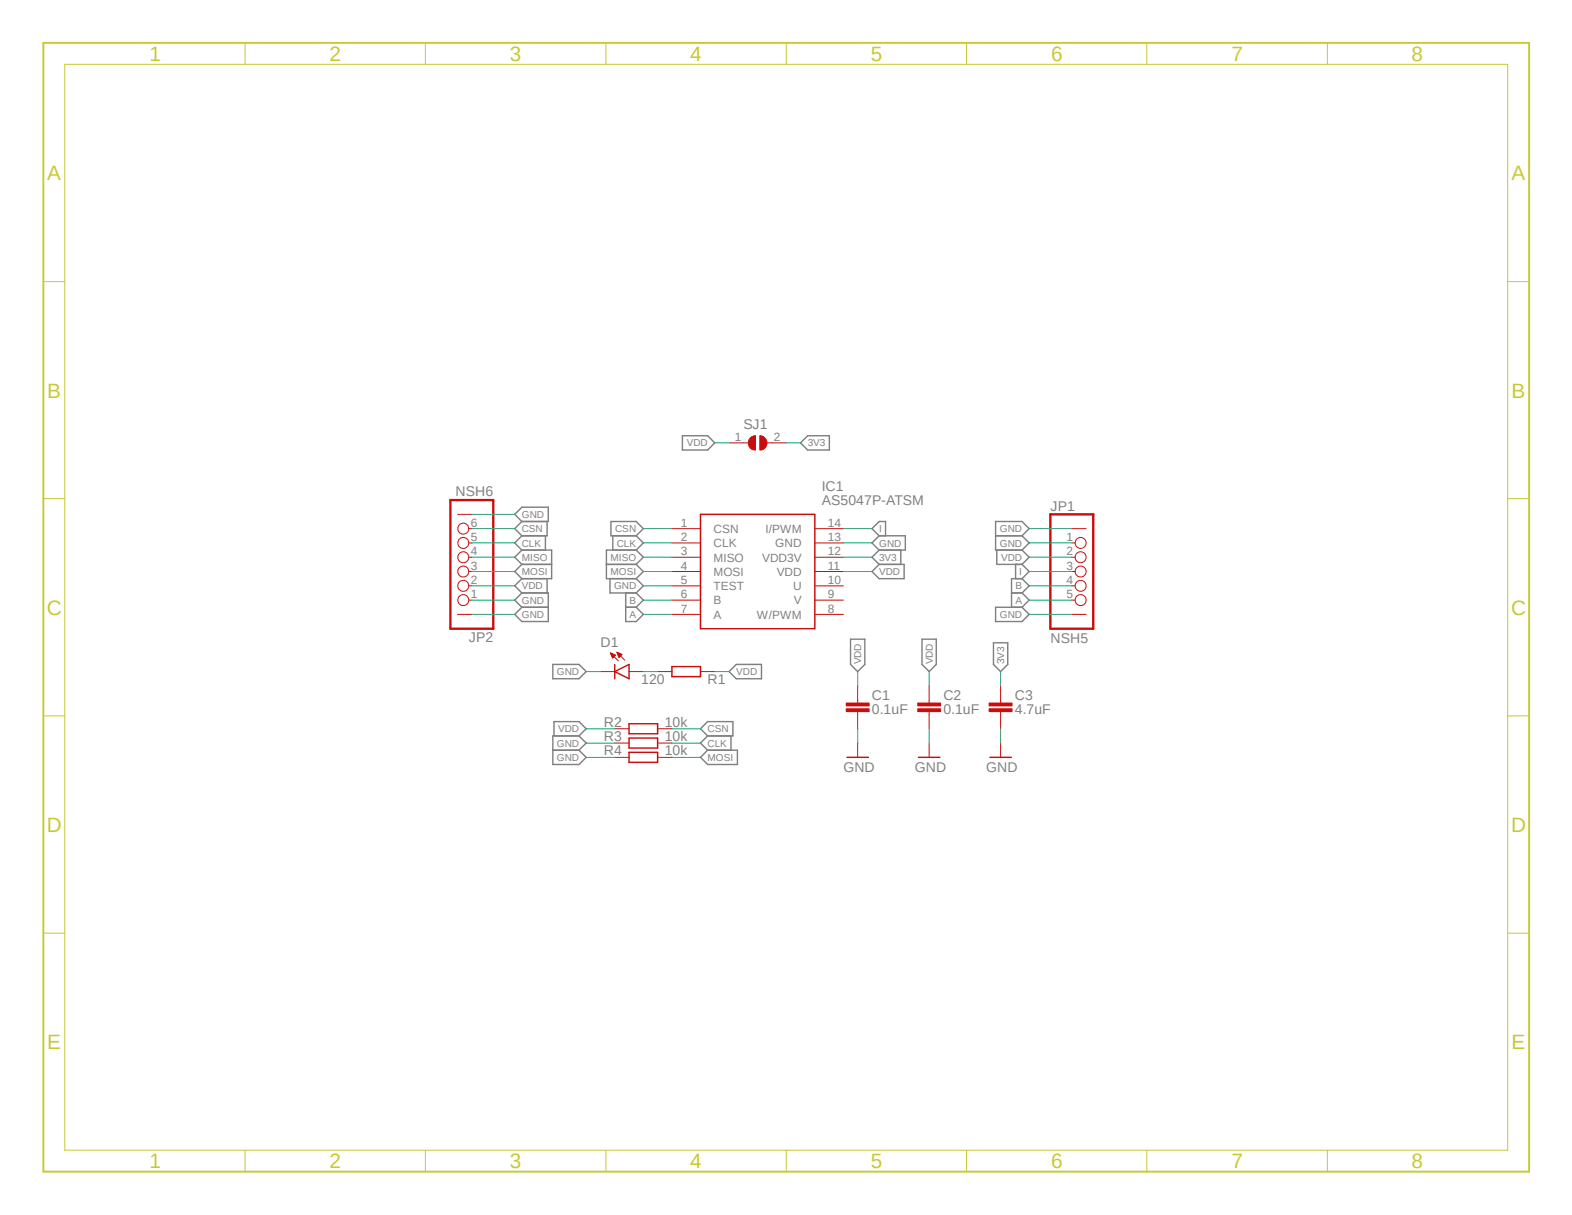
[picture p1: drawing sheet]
<svg xmlns="http://www.w3.org/2000/svg" width="279mm" height="216mm" viewBox="0 0 279 216" stroke-linecap="round" stroke-linejoin="round" font-family="sans-serif">
<path d="M7.3 7.3l264.8 201.3M272.1 7.3l-264.8 201.3" fill="none" stroke="#fff" stroke-width=".18"/>
<path d="M7.7 7.6h264.1v200.6h-264.1z" fill="none" stroke="#c8c832" stroke-width=".34"/>
<g fill="none" stroke="#c8c832" stroke-width=".18">
<path d="M11.5 11.4h256.5v193h-256.5zM43.6 7.6v3.8M75.6 7.6v3.8M107.7 7.6v3.8M139.7 7.6v3.8M171.8 7.6v3.8M203.8 7.6v3.8M235.9 7.6v3.8M7.7 50h3.8M268 50h3.8M7.7 88.6h3.8M268 88.6h3.8"/>
<path d="M7.7 127.2h3.8M268 127.2h3.8M7.7 165.8h3.8M268 165.8h3.8M43.6 204.4v3.8M75.6 204.4v3.8M107.7 204.4v3.8M139.7 204.4v3.8M171.8 204.4v3.8M203.8 204.4v3.8M235.9 204.4v3.8"/>
</g>
<g fill="none" stroke="#808080" stroke-width=".25">
<path d="M121.3 77.4h4.5l1.2 1.3-1.2 1.3h-4.5zM142.3 78.7l1.3-1.3h3.8v2.6h-3.8zM91.5 91.4l1.3-1.3h4.7v2.6h-4.7zM92.8 92.7l-1.3 1.2 1.3 1.3M92.8 95.2l-1.3 1.3 1.3 1.2M92.8 97.7h5.2v5.1h-5.2M92.8 97.7l-1.3 1.3 1.3 1.3M96.9 95.2v2.5M97.2 92.7v2.5h-4.4M108.6 92.7h4.5l1.2 1.2-1.2 1.3h-4.5zM108.9 95.2v2.5M113.1 97.7h-5.3v5.1h5.3"/>
<path d="M113.1 95.2l1.2 1.3-1.2 1.2M113.1 97.7l1.2 1.3-1.2 1.3M156.3 95.2l-1.3-1.3 1.3-1.2h1.1v2.5M156.3 95.2h4.6v2.5h-4.6M156.3 97.7l-1.3 1.3 1.3 1.3M156.3 95.2l-1.3 1.3 1.3 1.2M160.1 97.7v2.6M177 95.2h4.7M177.2 97.7v2.6h4.5M181.7 95.2l1.2-1.3-1.2-1.2h-4.7v5h4.7M181.7 97.7l1.2 1.3-1.2 1.3M181.7 95.2l1.2 1.3-1.2 1.2"/>
<path d="M92.8 100.3h5.2M92.8 100.3l-1.3 1.3 1.3 1.2M92.8 102.8l-1.3 1.3 1.3 1.3M92.8 105.4h4.7v5h-4.7l-1.3-1.2 1.3-1.3M92.8 107.9h4.7M92.8 105.4l-1.3 1.2 1.3 1.3M97.2 102.8v2.6M98.3 118.1h4.6l1.3 1.2-1.3 1.3h-4.6zM107.8 100.3h5.3M108.4 102.8v2.6h4.7M111.2 105.4v5h1.9l1.2-1.2-1.2-1.3M111.2 107.9h1.9"/>
<path d="M113.1 100.3l1.2 1.3-1.2 1.2M113.1 105.4l1.2 1.2-1.2 1.3M113.1 102.8l1.2 1.3-1.2 1.3M130.9 118.1h4.4v2.5h-4.4l-1.3-1.3zM151.2 113.6h2.5v4.5l-1.3 1.2-1.2-1.2zM156.3 100.3h4.4v2.5h-4.4l-1.3-1.2zM163.9 113.6h2.5v4.5l-1.3 1.2-1.2-1.2zM176.6 114.2h2.5v3.9l-1.3 1.2-1.2-1.2zM177 107.9h4.7l1.2 1.3-1.2 1.2h-4.7zM179.8 105.4h1.9M180.5 100.3v2.5M181.7 102.8h-1.9v5.1"/>
<path d="M181.7 100.3l1.2 1.3-1.2 1.2M181.7 105.4l1.2 1.2-1.2 1.3M181.7 102.8l1.2 1.3-1.2 1.3M98.3 133.3h4.6M98.5 130.8v-2.6h4.4l1.3 1.3-1.3 1.3M102.9 130.8h-4.6v5h4.6l1.3-1.2-1.3-1.3M102.9 130.8l1.3 1.2-1.3 1.3M124.5 129.5l1.3-1.3h4.5v2.6h-4.5zM125.8 130.8l-1.3 1.2 1.3 1.3M125.8 133.3h5.3v2.5h-5.3l-1.3-1.2zM129.9 130.8v2.5"/>
</g>
<path d="M124.5 91.4h20.3v20.3h-20.3z" fill="none" stroke="#c90d0c" stroke-width=".25"/>
<g fill="none" stroke="#c90d0c" stroke-width=".18">
<path d="M81.3 91.4h2.6M83.3 93.9h.6M83.3 96.5h.6M83.3 99h.6M119.4 93.9h5.1M119.4 96.5h5.1M119.4 99h5.1M144.8 93.9h5.1M144.8 96.5h5.1M144.8 99h5.1M190.5 93.9h2.5M190.5 96.5h.6"/>
<path d="M190.5 99h.6M81.3 109.2h2.6M83.3 101.6h.6M83.3 104.1h.6M83.3 106.6h.6M119.4 101.6h5.1M119.4 104.1h5.1M119.4 106.6h5.1M119.4 109.2h5.1M144.8 101.6h5.1M144.8 104.1h5.1M144.8 106.6h5.1"/>
<path d="M144.8 109.2h5.1M190.5 101.6h.6M190.5 104.1h.6M190.5 106.6h.6M190.5 109.2h2.5"/>
<circle cx="82.3" cy="99" r=".98"/>
<circle cx="82.3" cy="93.9" r=".98"/>
<circle cx="82.3" cy="96.5" r=".98"/>
<circle cx="192.1" cy="96.5" r=".98"/>
<circle cx="192.1" cy="99" r=".98"/>
<circle cx="82.3" cy="106.6" r=".98"/>
<circle cx="82.3" cy="104.1" r=".98"/>
<circle cx="82.3" cy="101.6" r=".98"/>
<circle cx="192.1" cy="104.1" r=".98"/>
<circle cx="192.1" cy="101.6" r=".98"/>
<circle cx="192.1" cy="106.6" r=".98"/>
</g>
<path d="M80.1 88.9h7.6v22.8h-7.6zM186.7 91.4h7.6v20.3h-7.6z" fill="none" stroke="#c90d0c" stroke-width=".42"/>
<path d="M150.4 125.9h4.1v.5h-4.1z" fill-rule="evenodd" fill="#c90d0c"/>
<path d="M150.4 125.9h4.1v.5h-4.1z" fill="none" stroke="#c90d0c" stroke-width=".18"/>
<path d="M150.4 124.9h4.1v.5h-4.1z" fill-rule="evenodd" fill="#c90d0c"/>
<path d="M150.4 124.9h4.1v.5h-4.1zM152.4 121.9v3M152.4 126.4v3.1" fill="none" stroke="#c90d0c" stroke-width=".18"/>
<path d="M163.1 125.9h4.1v.5h-4.1z" fill-rule="evenodd" fill="#c90d0c"/>
<path d="M163.1 125.9h4.1v.5h-4.1z" fill="none" stroke="#c90d0c" stroke-width=".18"/>
<path d="M163.1 124.9h4.1v.5h-4.1z" fill-rule="evenodd" fill="#c90d0c"/>
<g fill="none" stroke="#c90d0c" stroke-width=".18">
<path d="M106.7 119.3h2.6M108.5 116l1.4 1.4M108.5 116l.9 .4-.5 .5zM108.5 116.2h.3M108.5 116.1h.1M108.6 116.2h.4M108.6 116.3h.6M108.7 116.5h.7M108.7 116.5h.6M108.8 116.6h.4M108.8 116.7h.3M108.8 116.8h.2"/>
<path d="M108.9 116.9h.1M109.6 115.9l1.4 1.4M109.6 115.9l.9 .4-.5 .5M109.6 115.9l.4 .9M109.7 116h.2M109.7 116.1h.4M109.8 116.2h.5M109.8 116.2h.6M109.9 116.5h.5M109.9 116.3h.6M109.9 116.5h.4M109.9 116.6h.3"/>
<path d="M110 116.7h.1M110 116.8h.1M111.8 119.3h2.5M116.9 119.3h2.5M124.5 119.3h2.5M109.3 129.5h2.5M109.3 132h2.5M109.3 134.6h2.5M116.9 129.5h2.5M116.9 132h2.5M116.9 134.6h2.5M152.4 132v2.6"/>
<path d="M163.1 124.9h4.1v.5h-4.1zM165.1 121.9v3M165.1 126.4v3.1M165.1 132v2.6"/>
</g>
<path d="M109.3 119.3l2.5-1.2v2.5zM109.3 118.1v2.5M119.4 118.4h5.1v1.8h-5.1zM111.8 128.6h5.1v1.8h-5.1zM111.8 131.1h5.1v1.8h-5.1zM111.8 133.7h5.1v1.8h-5.1zM150.5 134.6h3.8M163.2 134.6h3.8" fill="none" stroke="#c90d0c" stroke-width=".25"/>
<path d="M175.8 125.9h4.1v.5h-4.1z" fill-rule="evenodd" fill="#c90d0c"/>
<path d="M175.8 125.9h4.1v.5h-4.1z" fill="none" stroke="#c90d0c" stroke-width=".18"/>
<path d="M175.8 124.9h4.1v.5h-4.1z" fill-rule="evenodd" fill="#c90d0c"/>
<path d="M175.8 124.9h4.1v.5h-4.1zM177.8 121.9v3M177.8 126.4v3.1M177.8 132v2.6" fill="none" stroke="#c90d0c" stroke-width=".18"/>
<path d="M175.9 134.6h3.8" fill="none" stroke="#c90d0c" stroke-width=".25"/>
<path d="M135 77.4a1.27 1.27 0 0 1 1.3 1.3 1.27 1.27 0 0 1-1.3 1.3z" fill-rule="evenodd" fill="#c90d0c"/>
<path d="M135 77.4a1.27 1.27 0 0 1 1.3 1.3 1.27 1.27 0 0 1-1.3 1.3z" fill="none" stroke="#c90d0c" stroke-width=".18"/>
<path d="M133.3 77.8l.4-.2 .6-.2v2.6a1.27 1.27 0 0 1-1.2-.8 1.27 1.27 0 0 1 .2-1.4z" fill-rule="evenodd" fill="#c90d0c"/>
<path d="M129.6 78.7h3.4M133.3 77.8l.4-.2 .6-.2v2.6a1.27 1.27 0 0 1-1.2-.8 1.27 1.27 0 0 1 .2-1.4zM136.3 78.7h3.4" fill="none" stroke="#c90d0c" stroke-width=".18"/>
<g fill="none" stroke="#0dab76" stroke-width=".18">
<path d="M127 78.7h2.6M139.7 78.7h2.6M83.9 93.9h7.6M83.9 96.5h7.6M83.9 99h7.6M83.9 91.4h7.6M114.3 93.9h5.1M114.3 96.5h5.1M114.3 99h5.1M149.9 93.9h5.1M149.9 96.5h5.1M149.9 99h5.1"/>
<path d="M182.9 93.9h7.6M182.9 96.5h7.6M182.9 99h7.6M83.9 101.6h7.6M83.9 104.1h7.6M83.9 109.2h7.6M83.9 106.6h7.6M104.2 119.3h2.5M114.3 101.6h5.1M114.3 104.1h5.1M114.3 119.3h2.6M114.3 109.2h5.1"/>
<path d="M114.3 106.6h5.1M127 119.3h2.6M149.9 101.6h5.1M152.4 119.3v2.6M165.1 119.3v2.6M177.8 119.3v2.6M182.9 101.6h7.6M182.9 104.1h7.6M182.9 109.2h7.6M182.9 106.6h7.6M104.2 129.5h5.1M104.2 132h5.1"/>
<path d="M104.2 134.6h5.1M119.4 129.5h5.1M119.4 132h5.1M119.4 134.6h5.1M152.4 129.5v2.5M165.1 129.5v2.5M177.8 129.5v2.5"/>
</g>
<g font-size="3.7" fill="#c8c832">
<text x="26.5" y="10.8">1</text>
<text x="58.6" y="10.8">2</text>
<text x="90.6" y="10.8">3</text>
<text x="122.7" y="10.8">4</text>
<text x="154.8" y="10.8">5</text>
<text x="186.8" y="10.8">6</text>
<text x="218.9" y="10.8">7</text>
<text x="250.9" y="10.8">8</text>
<text x="8.4" y="32">A</text>
<text x="268.6" y="32">A</text>
<text x="8.4" y="70.7">B</text>
<text x="268.6" y="70.7">B</text>
<text x="8.3" y="109.2">C</text>
<text x="268.6" y="109.2">C</text>
<text x="8.3" y="147.8">D</text>
<text x="268.6" y="147.8">D</text>
<text x="8.4" y="186.4">E</text>
<text x="268.6" y="186.4">E</text>
<text x="26.5" y="207.6">1</text>
<text x="58.6" y="207.6">2</text>
<text x="90.6" y="207.6">3</text>
<text x="122.7" y="207.6">4</text>
<text x="154.8" y="207.6">5</text>
<text x="186.8" y="207.6">6</text>
<text x="218.9" y="207.6">7</text>
<text x="250.9" y="207.6">8</text>
</g>
<g font-size="2.5" fill="#808080">
<text x="132.1" y="76.2">SJ1</text>
<text x="81" y="88.1">NSH6</text>
<text x="146.1" y="89.7">AS5047P-ATSM</text>
<text x="146.1" y="87.2">IC1</text>
<text x="186.7" y="90.8">JP1</text>
<text x="83.4" y="114.1">JP2</text>
<text x="106.7" y="115">D1</text>
<text x="186.7" y="114.3">NSH5</text>
<text x="114" y="121.5">120</text>
<text x="125.8" y="121.5">R1</text>
<text x="155" y="124.4">C1</text>
<text x="167.7" y="124.4">C2</text>
<text x="180.4" y="124.4">C3</text>
<text x="107.3" y="129.1">R2</text>
<text x="107.3" y="131.7">R3</text>
<text x="118.2" y="129.1">10k</text>
<text x="118.2" y="131.7">10k</text>
<text x="155" y="127">0.1uF</text>
<text x="167.7" y="127">0.1uF</text>
<text x="180.4" y="127">4.7uF</text>
<text x="107.3" y="134.2">R4</text>
<text x="118.2" y="134.2">10k</text>
<text x="149.9" y="137.1">GND</text>
<text x="162.6" y="137.1">GND</text>
<text x="175.3" y="137.1">GND</text>
</g>
<g font-size="2.1" fill="#808080">
<text x="130.6" y="78.4">1</text>
<text x="137.5" y="78.4">2</text>
<text x="83.7" y="93.6">6</text>
<text x="121" y="93.6">1</text>
<text x="126.8" y="94.7">CSN</text>
<text x="136.1" y="94.7">I/PWM</text>
<text x="147.2" y="93.6">14</text>
<text x="83.7" y="101.2">3</text>
<text x="83.7" y="98.7">4</text>
<text x="83.7" y="96.1">5</text>
<text x="121" y="96.1">2</text>
<text x="121" y="98.7">3</text>
<text x="121" y="101.2">4</text>
<text x="126.8" y="97.2">CLK</text>
<text x="126.8" y="99.8">MISO</text>
<text x="135.5" y="99.8">VDD3V</text>
<text x="137.8" y="97.2">GND</text>
<text x="147.2" y="96.1">13</text>
<text x="147.2" y="98.7">12</text>
<text x="147.2" y="101.2">11</text>
<text x="189.5" y="96.1">1</text>
<text x="189.5" y="98.7">2</text>
<text x="189.5" y="101.2">3</text>
<text x="83.7" y="106.3">1</text>
<text x="83.7" y="103.8">2</text>
<text x="121" y="103.8">5</text>
<text x="121" y="106.3">6</text>
<text x="126.8" y="102.3">MOSI</text>
<text x="126.8" y="104.9">TEST</text>
<text x="126.8" y="107.4">B</text>
<text x="138" y="102.3">VDD</text>
<text x="141" y="104.9">U</text>
<text x="141.1" y="107.4">V</text>
<text x="147.2" y="103.8">10</text>
<text x="147.2" y="106.3">9</text>
<text x="189.5" y="103.8">4</text>
<text x="189.5" y="106.3">5</text>
<text x="121" y="108.8">7</text>
<text x="126.8" y="109.9">A</text>
<text x="134.5" y="109.9">W/PWM</text>
<text x="147.2" y="108.8">8</text>
</g>
<g font-size="1.8" fill="#808080">
<text x="122" y="79.3">VDD</text>
<text x="143.6" y="79.3">3V3</text>
<text x="92.8" y="94.6">CSN</text>
<text x="92.8" y="92">GND</text>
<text x="109.3" y="94.6">CSN</text>
<text x="156.3" y="94.6">I</text>
<text x="177.7" y="94.6">GND</text>
<text x="92.8" y="97.1">CLK</text>
<text x="92.8" y="99.7">MISO</text>
<text x="108.5" y="99.7">MISO</text>
<text x="109.6" y="97.1">CLK</text>
<text x="156.3" y="97.1">GND</text>
<text x="156.3" y="99.7">3V3</text>
<text x="177.7" y="97.1">GND</text>
<text x="177.9" y="99.7">VDD</text>
<text x="92.8" y="102.2">MOSI</text>
<text x="92.8" y="104.7">VDD</text>
<text x="92.8" y="107.3">GND</text>
<text x="108.5" y="102.2">MOSI</text>
<text x="109.1" y="104.7">GND</text>
<text x="111.9" y="107.3">B</text>
<text x="156.3" y="102.2">VDD</text>
<text x="180.5" y="107.3">A</text>
<text x="180.5" y="104.7">B</text>
<text x="181.1" y="102.2">I</text>
<text x="92.8" y="109.8">GND</text>
<text x="111.9" y="109.8">A</text>
<text x="177.7" y="109.8">GND</text>
<text x="99" y="120">GND</text>
<text x="130.9" y="120">VDD</text>
<text x="153.1" y="118.1" transform="rotate(-90 153.1 118.1)">VDD</text>
<text x="165.8" y="118.1" transform="rotate(-90 165.8 118.1)">VDD</text>
<text x="178.5" y="118.1" transform="rotate(-90 178.5 118.1)">3V3</text>
<text x="99.2" y="130.1">VDD</text>
<text x="125.8" y="130.1">CSN</text>
<text x="99" y="132.7">GND</text>
<text x="99" y="135.2">GND</text>
<text x="125.8" y="132.7">CLK</text>
<text x="125.8" y="135.2">MOSI</text>
</g>
</svg>
